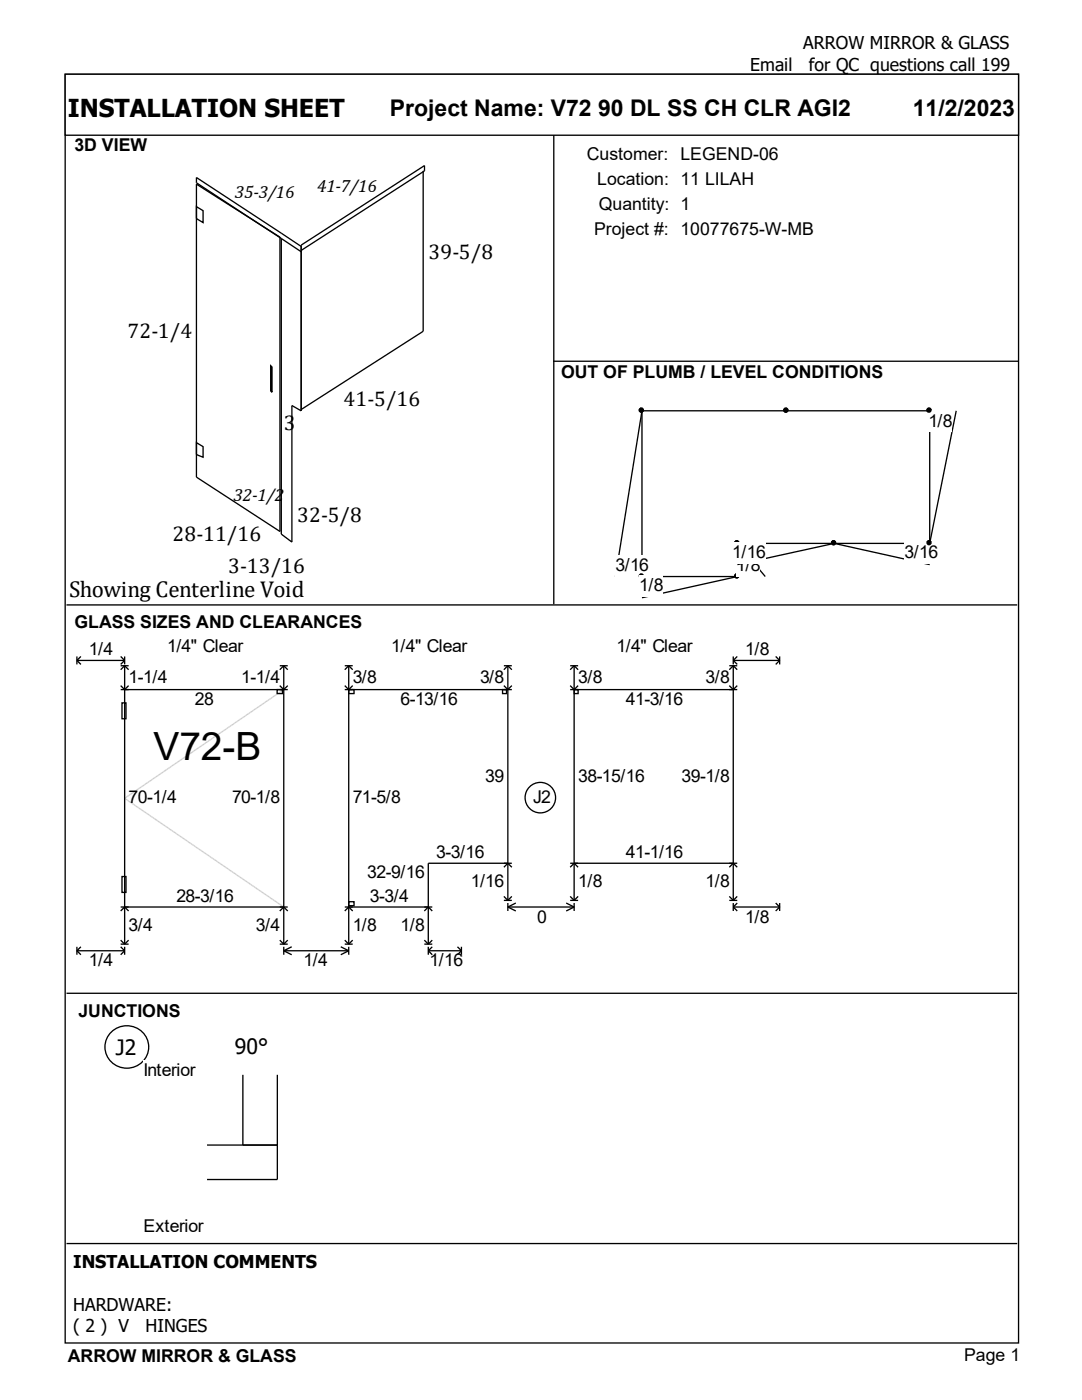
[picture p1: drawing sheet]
<svg xmlns="http://www.w3.org/2000/svg" width="216mm" height="279mm" viewBox="0 0 216 279" stroke-linecap="round" stroke-linejoin="round" font-family="sans-serif">
<g fill="#fff" stroke="#000" stroke-width=".26">
<path d="M13 14.8h190.2v253.2h-190.2z"/>
<path d="M13 14.8h190.2v12.2h-190.2z"/>
</g>
<path d="M13.5 30.7h96.7v89.4h-96.7z" fill="#fff"/>
<path d="M39.2 36.7l16.7 10.6v58.8l-16.7-10.9zM84.4 34.1v32l-24.3 15.6M110.5 27v93.6M39.2 41.2l1.3 .8v2.4l-1.3-.8zM56.1 47.6l-16.9-11.1v-1.1l20.9 13.8M56.1 47.6v59l2.1 1.6v-27.3l1.9 1.1v-33.1l24.6-15.9v1.1l-24.6 15.9M56.1 47.6l4 2.6M54 73l.3 .3v5l-.3-.3zM110.4 72.1h92.8M39.2 88.3l1.3 .8v2.2l-1.3-.6z" fill="none" stroke="#000" stroke-width=".26"/>
<path d="M110.9 77h91.9v43.1h-91.9z" fill="#fff"/>
<g fill="#000" stroke="#000" stroke-width=".26">
<circle cx="128" cy="81.9" r=".4"/>
<circle cx="128" cy="114.9" r=".4"/>
</g>
<path d="M122.8 115.1l5.3-33.1v33.1" fill="none" stroke="#000" stroke-width=".26"/>
<path d="M122.8 110.8h6.6v4.3h-6.6z" fill-rule="evenodd" fill="#fff"/>
<g fill="#000" stroke="#000" stroke-width=".26">
<circle cx="128" cy="114.9" r=".4"/>
<circle cx="147" cy="114.9" r=".4"/>
</g>
<path d="M128.1 115.1h19l-19 4.2" fill="none" stroke="#000" stroke-width=".26"/>
<path d="M127.6 114.8h4.7v4.2h-4.7z" fill-rule="evenodd" fill="#fff"/>
<g fill="#000" stroke="#000" stroke-width=".26">
<circle cx="147" cy="114.9" r=".4"/>
<circle cx="147" cy="108.3" r=".4"/>
</g>
<path d="M147.1 115.1v-6.7l5.6 6.7" fill="none" stroke="#000" stroke-width=".26"/>
<path d="M146.9 110.8h4.7v4.3h-4.7z" fill-rule="evenodd" fill="#fff"/>
<g fill="#000" stroke="#000" stroke-width=".26">
<circle cx="147" cy="108.3" r=".4"/>
<circle cx="166.3" cy="108.3" r=".4"/>
</g>
<path d="M147.1 108.4h19.4l-19.4 4.3" fill="none" stroke="#000" stroke-width=".26"/>
<path d="M146.1 108.2h6.6v4.2h-6.6z" fill-rule="evenodd" fill="#fff"/>
<g fill="#000" stroke="#000" stroke-width=".26">
<circle cx="166.3" cy="108.3" r=".4"/>
<circle cx="185.4" cy="108.3" r=".4"/>
</g>
<path d="M185.5 108.4h-19l19 4.3" fill="none" stroke="#000" stroke-width=".26"/>
<path d="M180.5 108.2h6.6v4.2h-6.6z" fill-rule="evenodd" fill="#fff"/>
<g fill="#000" stroke="#000" stroke-width=".26">
<circle cx="185.4" cy="81.9" r=".4"/>
<circle cx="185.4" cy="108.3" r=".4"/>
</g>
<path d="M185.5 82v26.4l5.3-26.4" fill="none" stroke="#000" stroke-width=".26"/>
<path d="M185.2 82h4.8v4.2h-4.8z" fill-rule="evenodd" fill="#fff"/>
<g fill="#000" stroke="#000" stroke-width=".26">
<circle cx="128" cy="81.9" r=".4"/>
<circle cx="156.8" cy="81.9" r=".4"/>
<circle cx="185.4" cy="81.9" r=".4"/>
</g>
<path d="M128.1 82h57.4M13.3 120.7h189.7" fill="none" stroke="#000" stroke-width=".26"/>
<path d="M14.3 126.8h187.4v68.8h-187.4z" fill="#fff"/>
<path d="M56.6 137.6l-31.7 21.7 31.7 21.7" fill="none" stroke="#d3d3d3" stroke-width=".26"/>
<g fill="none" stroke="#000" stroke-width=".26">
<path d="M15.3 131v1.6M15.3 131.8l.8 .8M15.3 131.8h9.6M16.1 131l-.8 .8M24.1 131l.8 .8M24.1 137.6h33.3M24.1 132.9h1.6M24.1 136.8l.8 .8 .8-.8M24.9 131v1.6M24.9 132.9v55.5M24.9 131.8l-.8 .8M24.9 132.9l-.8 .8"/>
<path d="M24.9 132.9l.8 .8M55.3 137.6h1.1v.8h-1.1zM55.8 132.9h1.6M55.8 136.8l.8 .8 .8-.8M56.6 132.9v55.5M56.6 132.9l.8 .8M56.6 132.9l-.8 .8M68.8 132.9h1.6M68.8 137.6h33.3M68.8 136.8l.8 .8 .8-.8M69.6 137.6h1v.8h-1zM69.6 132.9v55.5"/>
<path d="M69.6 132.9l.8 .8M69.6 132.9l-.8 .8M100.3 137.6h.8v.8h-.8zM100.5 132.9h1.6M100.5 136.8l.8 .8 .8-.8M101.3 132.9l.8 .8M101.3 132.9v46.8M101.3 132.9l-.8 .8M113.8 137.6h33.3M113.8 132.9h1.6M113.8 136.8l.8 .8 .8-.8M114.6 132.9v46.8"/>
<path d="M114.6 132.9l-.8 .8M114.6 132.9l.8 .8M114.6 137.6h.8v.8h-.8zM145.5 132.9h1.6M145.5 136.8l.8 .8 .8-.8M146.3 131.8h9.3M146.3 131v1.6M146.3 132.9v46.8M146.3 132.9l-.8 .8M146.3 131.8l.8 .8M146.3 132.9l.8 .8M147.1 131l-.8 .8"/>
<path d="M154.8 131l.8 .8M155.6 131.8l-.8 .8M155.6 131v1.6M24.3 140.3h.8v3.1h-.8zM24.3 174.9h.8v3.2h-.8zM69.6 180h1v.7h-1zM100.5 179.7h1.6M100.5 178.9l.8 .8M100.5 173.1l.8-.8 .8 .8M102.1 172.3h-16.6v16.1M102.1 178.9l-.8 .8M113.8 172.3h33.3"/>
<path d="M113.8 179.7h1.6M113.8 178.9l.8 .8M113.8 173.1l.8-.8 .8 .8M115.4 178.9l-.8 .8M145.5 179.7h1.6M145.5 178.9l.8 .8M145.5 173.1l.8-.8 .8 .8M147.1 178.9l-.8 .8M13.3 198.2h189.7M15.3 189v1.5M15.3 189.7l.8 .8M15.3 189.7h9.6"/>
<path d="M16.1 189l-.8 .7M24.1 189l.8 .7M24.1 181h33.3M24.1 188.4h1.6M24.1 187.6l.8 .8M24.1 181.8l.8-.8 .8 .8M24.9 189v1.5M24.9 189.7l-.8 .8M25.7 187.6l-.8 .8M55.8 188.4h1.6M55.8 187.6l.8 .8M55.8 181.8l.8-.8 .8 .8"/>
<path d="M56.6 189.7h13M56.6 189v1.5M56.6 189.7l1.6 .8M57.4 187.6l-.8 .8M58.2 189l-1.6 .7M68 189l1.6 .7M68.8 181h17.5M68.8 188.4h1.6M68.8 187.6l.8 .8M68.8 181.8l.8-.8 .8 .8M69.6 189v1.5M69.6 189.7l-1.6 .8"/>
<path d="M70.4 187.6l-.8 .8M84.7 188.4h1.6M84.7 187.6l.8 .8M84.7 181.8l.8-.8 .8 .8M85.5 189.7h6.6M85.5 189v1.5M85.5 189.7l.8 .8M86.3 187.6l-.8 .8M86.3 189l-.8 .7M91.3 189l.8 .7M92.1 189v1.5M92.1 189.7l-.8 .8"/>
<path d="M101.3 181l1.6 .8M101.3 181h13.3M101.3 180.2v1.6M102.9 180.2l-1.6 .8M113 180.2l1.6 .8M114.6 180.2v1.6M114.6 181l-1.6 .8M146.3 181h9.3M146.3 180.2v1.6M146.3 181l.8 .8M147.1 180.2l-.8 .8M154.8 180.2l.8 .8"/>
<path d="M155.6 181l-.8 .8M155.6 180.2v1.6"/>
<circle cx="107.8" cy="159.2" r="3"/>
</g>
<path d="M22 206.2a4.3 4.3 0 0 1 6.8 .2 4.3 4.3 0 0 1-2 6.5 4.3 4.3 0 0 1-5-1.4 4.3 4.3 0 0 1 .2-5.3z" fill="#fff" stroke="#000" stroke-width=".26"/>
<path d="M28.6 211.6h43.7v35.5h-43.7z" fill="#fff"/>
<path d="M48.5 214.5v14M55.3 214.5v20.9h-14M41.3 228.5h14M13.3 248.2h189.7" fill="none" stroke="#000" stroke-width=".26"/>
<text font-size="7.8" x="30.6" y="151.7">V72-B</text>
<text font-size="4.9" x="13.5" y="23.3">INSTALLATION SHEET</text>
<g font-size="4.6">
<text x="77.8" y="23.1">Project Name: V72 90 DL SS CH CLR AGI2</text>
<text x="182.1" y="23.1">11/2/2023</text>
<text x="13.8" y="119.2">Showing Centerline Void</text>
</g>
<g font-size="4.2">
<text x="85.5" y="51.6">39-5/8</text>
<text x="25.4" y="67.5">72-1/4</text>
<text x="68.6" y="81">41-5/16</text>
<text x="56.7" y="85.7">3</text>
<text x="34.4" y="108">28-11/16</text>
<text x="59.3" y="104.3">32-5/8</text>
<text x="45.5" y="114.3">3-13/16</text>
<text x="23.1" y="210.5">J2</text>
<text x="46.9" y="210.3">90°</text>
</g>
<g font-size="3.5">
<text x="160.3" y="9.9">ARROW MIRROR &amp; GLASS</text>
<text x="149.7" y="14.1">Email</text>
<text x="161.4" y="14.1">for QC questions call 199</text>
<text x="14.9" y="30.2">3D VIEW</text>
<text x="117.1" y="31.9">Customer: LEGEND-06</text>
<text x="46.9" y="39.6">35-3/16</text>
<text x="63.3" y="38.2">41-7/16</text>
<text x="119.2" y="36.9">Location: 11 LILAH</text>
<text x="119.5" y="41.9">Quantity: 1</text>
<text x="118.5" y="46.9">Project #: 10077675-W-MB</text>
<text x="112" y="75.3">OUT OF PLUMB / LEVEL CONDITIONS</text>
<text x="185.2" y="85.1">1/8</text>
<text x="46.6" y="99.9">32-1/2</text>
<text x="122.8" y="114">3/16</text>
<text x="146.1" y="111.3">1/16</text>
<text x="146.9" y="114">1/8</text>
<text x="180.5" y="111.3">3/16</text>
<text x="127.6" y="117.9">1/8</text>
<text x="14.9" y="125.3">GLASS SIZES AND CLEARANCES</text>
<text x="17.7" y="130.7">1/4</text>
<text x="33.3" y="130.2">1/4&quot; Clear</text>
<text x="78.1" y="130.2">1/4&quot; Clear</text>
<text x="123" y="130.2">1/4&quot; Clear</text>
<text x="148.7" y="130.7">1/8</text>
<text x="25.7" y="136.3">1-1/4</text>
<text x="48.2" y="136.3">1-1/4</text>
<text x="70.4" y="136.3">3/8</text>
<text x="95.8" y="136.3">3/8</text>
<text x="115.4" y="136.3">3/8</text>
<text x="140.8" y="136.3">3/8</text>
<text x="38.9" y="140.8">28</text>
<text x="79.9" y="140.8">6-13/16</text>
<text x="124.9" y="140.8">41-3/16</text>
<text x="25.7" y="160.3">70-1/4</text>
<text x="46.3" y="160.3">70-1/8</text>
<text x="70.4" y="160.3">71-5/8</text>
<text x="96.8" y="156.1">39</text>
<text x="106.4" y="160.3">J2</text>
<text x="115.4" y="156.1">38-15/16</text>
<text x="136" y="156.1">39-1/8</text>
<text x="87" y="171.2">3-3/16</text>
<text x="124.9" y="171.2">41-1/16</text>
<text x="35.2" y="179.9">28-3/16</text>
<text x="73.3" y="175.2">32-9/16</text>
<text x="73.8" y="179.9">3-3/4</text>
<text x="93.9" y="177">1/16</text>
<text x="115.4" y="177">1/8</text>
<text x="140.8" y="177">1/8</text>
<text x="25.7" y="185.7">3/4</text>
<text x="51.1" y="185.7">3/4</text>
<text x="70.4" y="185.7">1/8</text>
<text x="79.9" y="185.7">1/8</text>
<text x="107.2" y="184.1">0</text>
<text x="148.7" y="184.1">1/8</text>
<text x="17.7" y="192.9">1/4</text>
<text x="60.6" y="192.9">1/4</text>
<text x="85.7" y="192.9">1/16</text>
<text x="15.6" y="202.9">JUNCTIONS</text>
<text x="28.6" y="214.7">Interior</text>
<text x="28.6" y="245.9">Exterior</text>
<text x="14.6" y="253.1">INSTALLATION COMMENTS</text>
<text x="14.6" y="261.6">HARDWARE:</text>
<text x="14.6" y="265.8">( 2 ) V</text>
<text x="29.1" y="265.8">HINGES</text>
<text x="13.5" y="271.8">ARROW MIRROR &amp; GLASS</text>
<text x="192.4" y="271.7">Page 1</text>
</g>
</svg>
